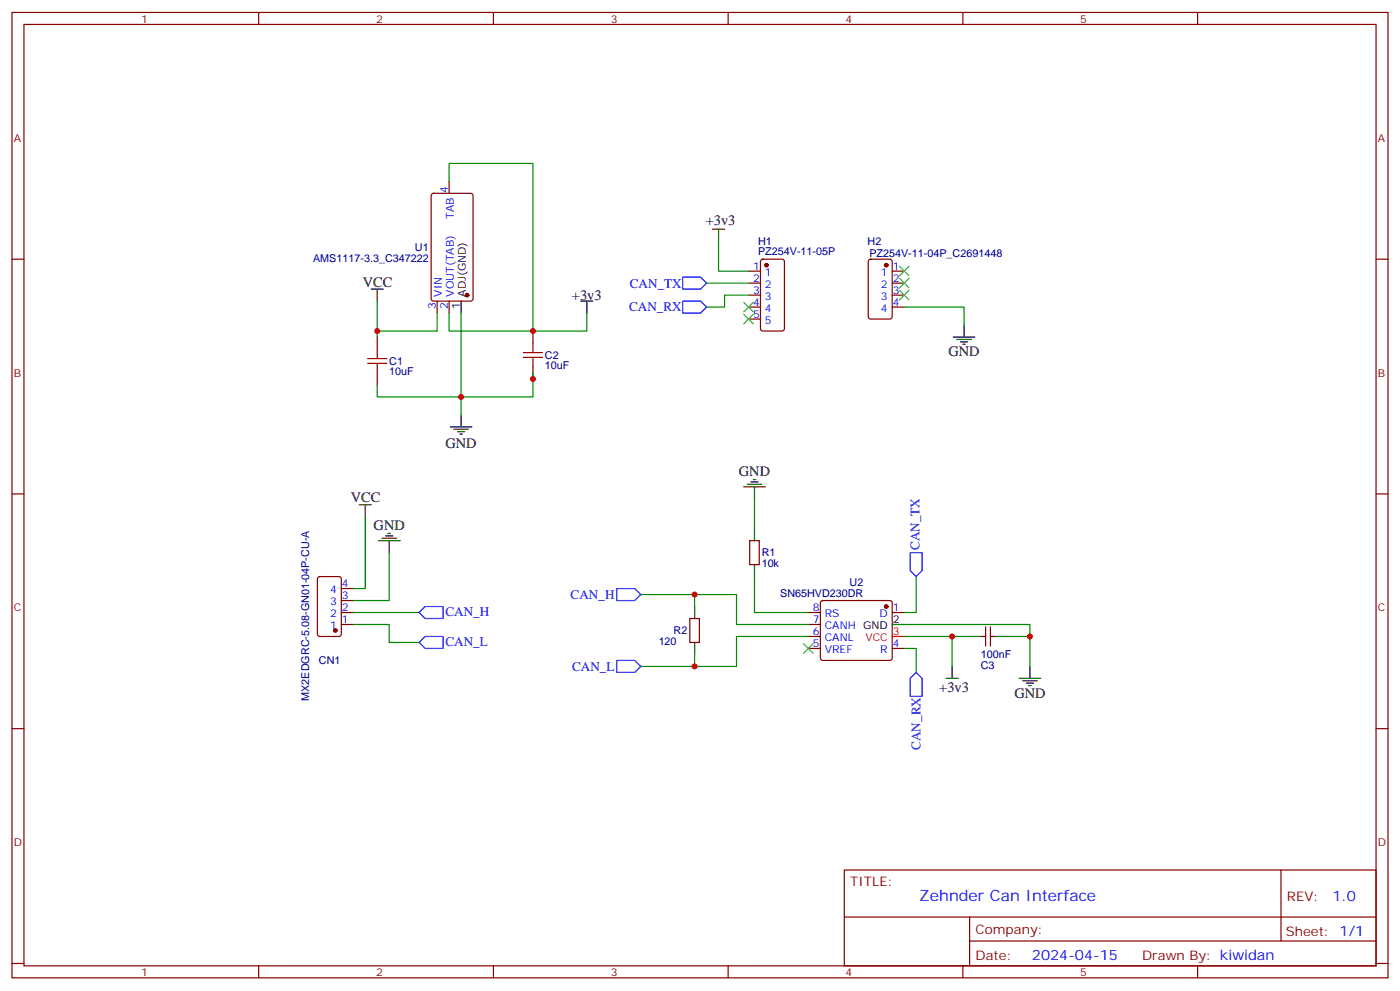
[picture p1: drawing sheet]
<svg xmlns="http://www.w3.org/2000/svg" width="412mm" height="292mm" viewBox="0 0 412 292" stroke-linecap="round" stroke-linejoin="round" font-family="sans-serif">
<g fill="none" stroke="#870000" stroke-width=".35">
<path d="M3.5 3.7h405.4v284.3h-405.4zM7.1 7.2h398.2v277.3h-398.2zM76.2 3.7v3.5M145.3 3.7v3.5M214.5 3.7v3.5M283.6 3.7v3.5M352.8 3.7v3.5M127.2 57.1l.5-.2h10.9l.7 .5v30.6l-.4 .6-11.2 .1-.6-.5-.1-30.6zM132.3 53.4v3.5M3.5 76.3h3.6M220.5 79.9h3.5M224.2 76.5l.5-.2h5.7l.6 .5 .1 20-.5 .7h-5.9l-.6-.5-.1-20z"/>
<path d="M256 76.5l.5-.2h5.6l.7 .5v16.5l-.4 .6-5.9 .1-.7-.5v-16.5zM262.8 79.9h3.5M405.3 76.3h3.6M111.1 99.3v3.5M128.8 88.7v3.5M132.3 88.7v3.5M157 97.5v3.5M220.5 83.4h3.5M220.5 86.9h3.5M220.5 90.5h3.5M220.5 94h3.5M262.8 83.4h3.5"/>
<path d="M262.8 86.9h3.5M262.8 90.5h3.5M111.1 109.9v3.5M157 108.1v3.5M3.5 145.5h3.6M220.8 159.2h2.9v7.1h-2.9zM405.3 145.5h3.6M93.7 170l.5-.2h5.6l.7 .5v16.5l-.4 .6-5.9 .1-.7-.5v-16.5zM100.5 176.9h3.6M100.5 173.4h3.6M241.9 177.1l.5-.2h19.7l.5 .2 .2 .5v16.2l-.2 .5-.5 .2h-19.7l-.5-.2-.2-.5v-16.2zM100.5 180.4h3.6"/>
<path d="M100.5 183.9h3.6M203.2 182.2h2.8v7h-2.8zM238.1 187.5h3.6M238.1 180.4h3.6M238.1 191h3.6M238.1 183.9h3.6M262.8 180.4h3.5M262.8 191h3.5M289.3 187.5h1M290.3 184.6v5.7M291.7 184.6v5.7M291.7 187.5h1.1"/>
<path d="M3.5 214.6h3.6M405.3 214.6h3.6M248.7 256.3h156.6v28.2h-156.6zM377.3 256.3v20.9M248.7 270.1h156.5M285.6 277.2h119.6M285.6 270.1v14.1M3.5 283.8h3.6M76.2 284.5v3.5M145.3 284.5v3.5M214.5 284.5v3.5M283.6 284.5v3.5"/>
<path d="M352.8 284.5v3.5M405.3 283.8h3.6"/>
</g>
<g fill="#870000" stroke="#870000" stroke-width=".35">
<circle cx="137.6" cy="86.9" r=".53"/>
<circle cx="261.1" cy="178.6" r=".53"/>
<circle cx="261.1" cy="78.1" r=".53"/>
<circle cx="225.8" cy="78.1" r=".53"/>
<circle cx="98.8" cy="185.7" r=".53"/>
</g>
<g fill="none" stroke="#000" stroke-width=".35">
<path d="M209.9 67.5h3.5M211.7 67.5v3.5M109.4 85.2h3.5M111.1 85.2v3.5M135.8 88.7v3.5M171.1 88.7h3.5M172.9 88.7v3.5M280.8 99.3h6.4M281.9 100h4.2M284 95.7v3.6M282.9 100.7h2.1M283.6 101.4h.7"/>
<path d="M132.6 125.7h6.4M133.7 126.4h4.2M134.8 127.1h2.1M135.5 127.8h.7M135.8 122.2v3.5M105.8 148.7h3.6M107.6 148.7v3.5M111.5 159.2h6.3M112.5 158.5h4.3M113.6 157.8h2.1M114.3 157.1h.7M114.7 159.2v3.6"/>
<path d="M219.1 143.4h6.3M220.1 142.7h4.3M221.2 142h2.1M221.9 141.3h.7M222.2 143.4v3.5M222.2 155.7v3.5M204.6 178.6v3.6M222.2 166.3v3.5M204.6 189.2v3.6M262.8 183.9h3.5M278.7 199.8h3.5M280.5 196.3v3.5"/>
<path d="M285.8 187.5h3.5M292.8 187.5h3.5M300.2 199.8h6.4M303.4 196.3v3.5M301.3 200.5h4.2M302.3 201.2h2.1M303 201.9h.7"/>
</g>
<path d="M262.8 187.5h3.5" fill="none" stroke="#f00" stroke-width=".35"/>
<path d="M108.3 107h5.6M108.3 105.6h5.6M111.1 102.8v2.8M111.1 107v2.9M154.2 105.3h5.6M154.2 103.9h5.6M157 101v2.9M157 105.3v2.8" fill="none" stroke="#a10000" stroke-width=".35"/>
<g fill="none" stroke="#008700" stroke-width=".35">
<path d="M132.3 53.4v-5.3h24.7v49.4M211.7 71v8.9h8.8M111.1 88.7v10.6M128.8 92.2v5.3h-17.7M132.3 92.2v5.3h24.7M135.8 92.2v30M172.9 92.2v5.3h-15.9M208.1 83.4h12.4M220.5 86.9h-7.1v3.6h-5.3M266.3 90.5h17.7v5.2M157 109.9v7h-45.9v-3.5M107.6 152.2v21.2h-3.5"/>
<path d="M222.2 146.9v8.8M114.7 162.8v14.1h-10.6M188.7 175.1h28.3v8.8h21.1M204.6 175.1v3.5M222.2 169.8v10.6h15.9M269.9 169.8v10.6h-3.6M104.1 183.9h10.6v5.3h8.8M104.1 180.4h19.4M204.6 192.8v3.5M238.1 187.5h-21.1v8.8h-28.3M266.3 183.9h37.1v12.4M266.3 191h3.6v7"/>
<path d="M266.3 187.5h19.5M280.5 187.5v8.8M296.3 187.5h7.1"/>
</g>
<path d="M201.1 81.6h5.3l1.7 1.8-1.7 1.8h-5.3zM201.1 88.7h5.3l1.7 1.8-1.7 1.7h-5.3zM125.2 178.6h5.3v3.6h-5.3l-1.7-1.8zM181.7 173.4h5.3l1.7 1.7-1.7 1.8h-5.3zM268.1 162.8h3.5v5.3l-1.7 1.7-1.8-1.7zM125.2 187.5h5.3v3.5h-5.3l-1.7-1.8zM181.7 194.5h5.3l1.7 1.8-1.7 1.7h-5.3zM268.1 199.8l1.8-1.8 1.7 1.8v5.3h-3.5z" fill="none" stroke="#00f" stroke-width=".35"/>
<path d="M264.9 78.5l2.9 2.8M267.8 78.5l-2.9 2.8M219.1 92.6l2.8 2.8M219.1 89l2.8 2.9M221.9 92.6l-2.8 2.8M221.9 89l-2.8 2.9M264.9 85.5l2.9 2.8M264.9 82l2.9 2.8M267.8 85.5l-2.9 2.8M267.8 82l-2.9 2.8M236.7 189.6l2.8 2.8M239.5 189.6l-2.8 2.8" fill="none" stroke="#3c3" stroke-width=".35"/>
<g fill="#c00">
<circle cx="157" cy="97.5" r=".88"/>
<circle cx="280.5" cy="187.5" r=".88"/>
<circle cx="303.4" cy="187.5" r=".88"/>
<circle cx="204.6" cy="196.3" r=".88"/>
<circle cx="204.6" cy="175.1" r=".88"/>
<circle cx="135.8" cy="116.9" r=".88"/>
<circle cx="157" cy="111.6" r=".88"/>
<circle cx="111.1" cy="97.5" r=".88"/>
</g>
<text font-size="4.6" fill="#00f" x="270.8" y="265.3">Zehnder Can Interface</text>
<g font-size="4.2">
<text x="207.9" y="66.4">+3v3</text>
<text x="106.9" y="84.5">VCC</text>
<text x="168.5" y="88.4">+3v3</text>
<text x="279.4" y="104.9">GND</text>
<text x="131.2" y="131.9">GND</text>
<text x="217.7" y="140.1">GND</text>
<text x="103.4" y="148">VCC</text>
<text x="110.1" y="156">GND</text>
<text x="276.7" y="203.8">+3v3</text>
<text x="298.8" y="205.5">GND</text>
</g>
<g font-size="4.2" fill="#00f">
<text x="392.5" y="265.5">1.0</text>
<text x="304" y="282.9">2024-04-15</text>
</g>
<g font-size="3.9" fill="#00f">
<text x="185.5" y="84.8">CAN_TX</text>
<text x="185.3" y="91.7">CAN_RX</text>
<text x="270.9" y="162.1" transform="rotate(-90 270.9 162.1)">CAN_TX</text>
<text x="168.1" y="176.4">CAN_H</text>
<text x="131.2" y="181.4">CAN_H</text>
<text x="131.2" y="190.2">CAN_L</text>
<text x="168.5" y="197.5">CAN_L</text>
<text x="271.1" y="220.9" transform="rotate(-90 271.1 220.9)">CAN_RX</text>
</g>
<g font-size="3.9" fill="#800">
<text x="250.5" y="260.8">TITLE:</text>
<text x="379.1" y="265.5">REV:</text>
<text x="287.4" y="275">Company:</text>
<text x="378.7" y="275.7">Sheet: 1/1</text>
<text x="287.4" y="282.7">Date:</text>
<text x="336.4" y="282.8">Drawn By: kiwidan</text>
</g>
<g font-size="3.2" fill="#800">
<text x="41.6" y="6.7">1</text>
<text x="110.8" y="6.7">2</text>
<text x="179.9" y="6.7">3</text>
<text x="249.1" y="6.7">4</text>
<text x="318.2" y="6.7">5</text>
<text x="4.1" y="41.8">A</text>
<text x="405.9" y="41.8">A</text>
<text x="4.1" y="110.9">B</text>
<text x="405.9" y="110.9">B</text>
<text x="4.1" y="180.1">C</text>
<text x="405.9" y="180.1">C</text>
<text x="4.1" y="249.2">D</text>
<text x="405.9" y="249.2">D</text>
<text x="41.6" y="287.5">1</text>
<text x="110.8" y="287.5">2</text>
<text x="179.9" y="287.5">3</text>
<text x="249.1" y="287.5">4</text>
<text x="318.2" y="287.5">5</text>
</g>
<g font-size="3.2" fill="#00f">
<text x="131.9" y="56.8" transform="rotate(-90 131.9 56.8)">4</text>
<text x="133.7" y="64.5" transform="rotate(-90 133.7 64.5)">TAB</text>
<text x="221.8" y="79.5">1</text>
<text x="221.8" y="83">2</text>
<text x="225.3" y="81.3">1</text>
<text x="259.5" y="81.3">1</text>
<text x="263" y="79.5">1</text>
<text x="263" y="83">2</text>
<text x="130.2" y="87.4" transform="rotate(-90 130.2 87.4)">VIN</text>
<text x="133.7" y="87.4" transform="rotate(-90 133.7 87.4)">VOUT(TAB)</text>
<text x="221.8" y="86.6">3</text>
<text x="225.3" y="84.8">2</text>
<text x="225.3" y="88.3">3</text>
<text x="259.5" y="84.8">2</text>
<text x="259.5" y="88.3">3</text>
<text x="263" y="86.6">3</text>
<text x="128.4" y="90.9" transform="rotate(-90 128.4 90.9)">3</text>
<text x="131.9" y="90.9" transform="rotate(-90 131.9 90.9)">2</text>
<text x="221.8" y="90.1">4</text>
<text x="221.8" y="93.6">5</text>
<text x="225.3" y="91.9">4</text>
<text x="225.3" y="95.4">5</text>
<text x="259.5" y="91.9">4</text>
<text x="263" y="90.1">4</text>
<text x="100.7" y="173">4</text>
<text x="97.2" y="178.3">3</text>
<text x="97.2" y="174.8">4</text>
<text x="100.7" y="176.5">3</text>
<text x="97.2" y="185.3">1</text>
<text x="97.2" y="181.8">2</text>
<text x="100.7" y="183.6">1</text>
<text x="100.7" y="180.1">2</text>
<text x="239.5" y="183.6">7</text>
<text x="239.5" y="180.1">8</text>
<text x="243" y="185.3">CANH GND</text>
<text x="243" y="181.8">RS</text>
<text x="259.1" y="181.8">D</text>
<text x="263" y="180.1">1</text>
<text x="239.5" y="190.6">5</text>
<text x="239.5" y="187.1">6</text>
<text x="243" y="188.9">CANL</text>
<text x="263" y="190.6">4</text>
<text x="243" y="192.4">VREF</text>
<text x="259.3" y="192.4">R</text>
</g>
<g font-size="3.2" fill="#000080">
<text x="92.2" y="77">AMS1117-3.3_C347222</text>
<text x="122.2" y="73.9">U1</text>
<text x="223.3" y="75.3">PZ254V-11-05P</text>
<text x="223.3" y="72.1">H1</text>
<text x="255.6" y="72.2">H2</text>
<text x="256.1" y="75.7">PZ254V-11-04P_C2691448</text>
<text x="114.7" y="107.4">C1</text>
<text x="160.5" y="105.7">C2</text>
<text x="114.7" y="110.6">10uF</text>
<text x="160.5" y="108.8">10uF</text>
<text x="224.4" y="167">10k</text>
<text x="224.4" y="163.9">R1</text>
<text x="250.3" y="172.7">U2</text>
<text x="229.8" y="175.8">SN65HVD230DR</text>
<text x="194" y="189.9">120</text>
<text x="198.4" y="186.8">R2</text>
<text x="94" y="195.6">CN1</text>
<text x="288.9" y="193.8">100nF</text>
<text x="288.9" y="196.9">C3</text>
<text x="91.1" y="206.4" transform="rotate(-90 91.1 206.4)">MX2EDGRC-5.08-GN01-04P-CU-A</text>
</g>
<g font-size="3.2">
<text x="137.2" y="87.4" transform="rotate(-90 137.2 87.4)">ADJ(GND)</text>
<text x="135.5" y="90.9" transform="rotate(-90 135.5 90.9)">1</text>
<text x="263" y="183.6">2</text>
</g>
<g font-size="3.2" fill="#f00">
<text x="254.9" y="188.9">VCC</text>
<text x="263" y="187.1">3</text>
</g>
</svg>
